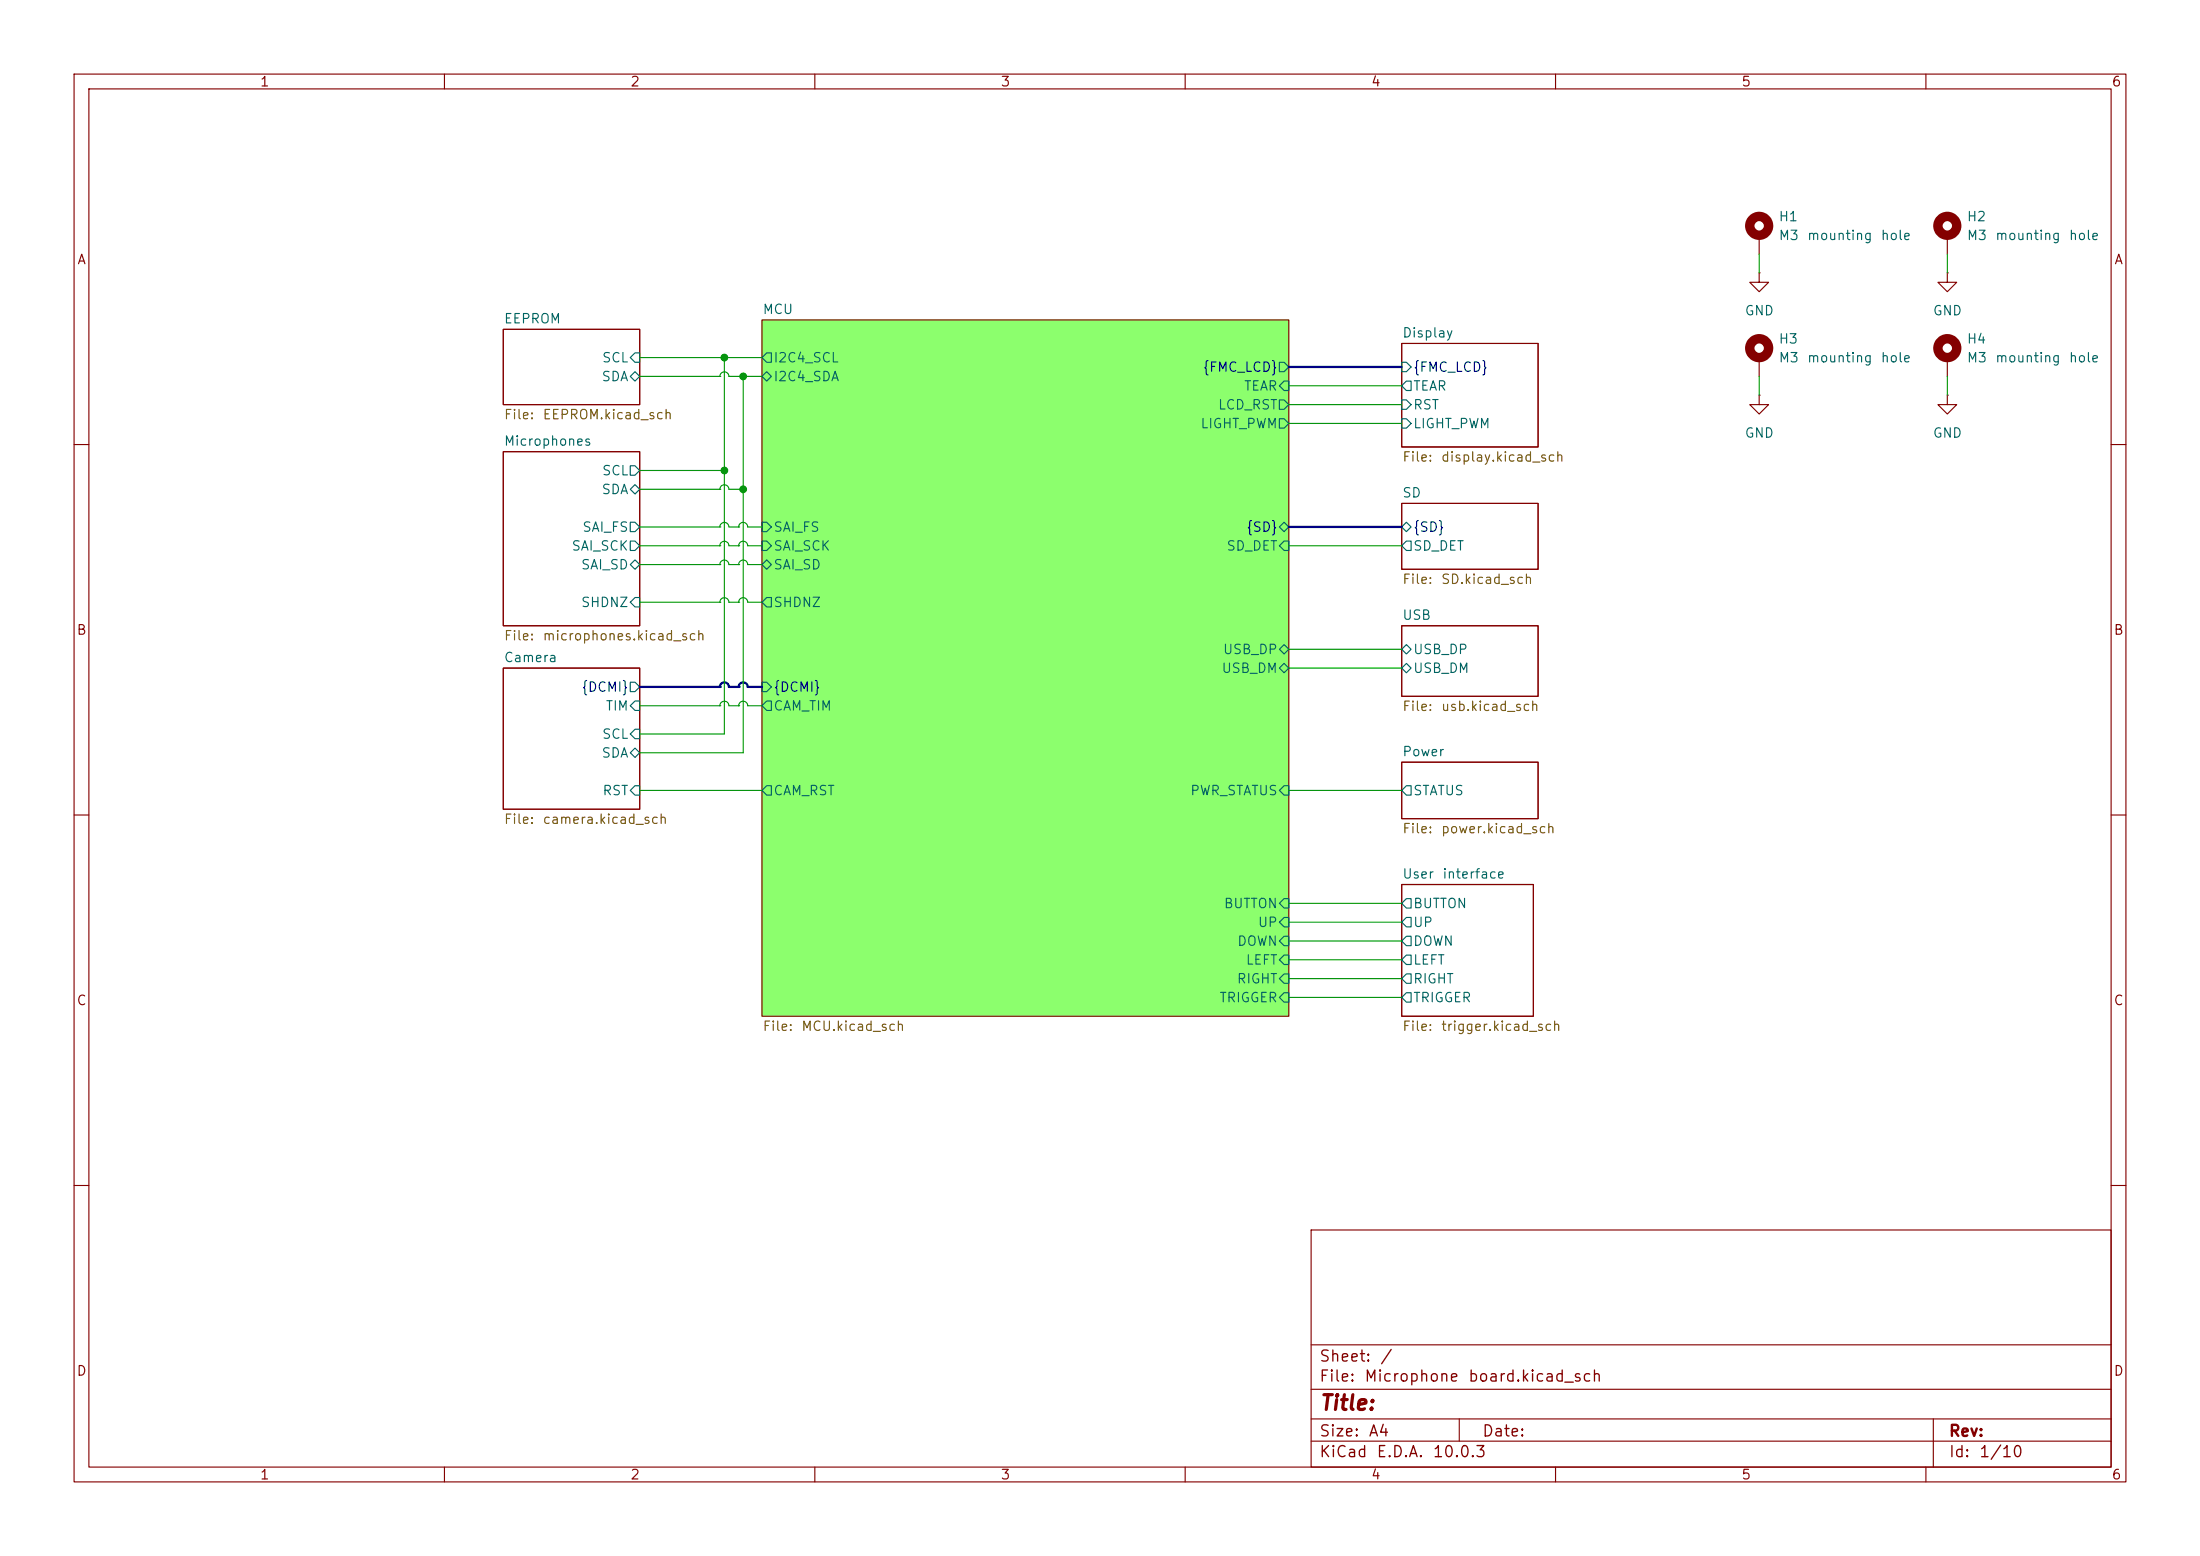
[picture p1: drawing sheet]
(kicad_sch
 (version 20260306)
 (generator "eeschema")
 (generator_version "10.0")
 (paper "A4")
 (lib_symbols
  (symbol "Mechanical:MountingHole_Pad"
   (pin_numbers (hide yes))
   (pin_names
    (offset 1.016) (hide yes)) (exclude_from_sim no) (in_bom no) (on_board yes)
   (in_pos_files yes)
   (duplicate_pin_numbers_are_jumpers no)
   (property "Reference" "H" (at 0 6.35 0) (show_name no) (do_not_autoplace no) (effects (font (size 1.27 1.27))))
   (property "Value" "MountingHole_Pad" (at 0 4.445 0) (show_name no) (do_not_autoplace no) (effects (font (size 1.27 1.27))))
   (property "Footprint" "" (at 0 0 0) (show_name no) (do_not_autoplace no) (hide yes) (effects (font (size 1.27 1.27))))
   (property "Datasheet" "" (at 0 0 0) (show_name no) (do_not_autoplace no) (hide yes) (effects (font (size 1.27 1.27))))
   (property "Description" "Mounting Hole with connection" (at 0 0 0) (show_name no) (do_not_autoplace no) (hide yes) (effects (font (size 1.27 1.27))))
   (symbol "MountingHole_Pad_0_1"
    (circle (center 0 1.27) (radius 1.27) (stroke (width 1.27) (type default)) (fill (type none))))
   (symbol "MountingHole_Pad_1_1"
    (pin input line (at 0 -2.54 90) (length 2.54) (name "1" (effects (font (size 1.27 1.27)))) (number "1" (effects (font (size 1.27 1.27))))))
   (embedded_fonts no))
  (symbol "power:GND"
   (power global)
   (pin_numbers (hide yes))
   (pin_names
    (offset 0) (hide yes)) (exclude_from_sim no) (in_bom yes) (on_board yes)
   (in_pos_files yes)
   (duplicate_pin_numbers_are_jumpers no)
   (property "Reference" "#PWR" (at 0 -6.35 0) (show_name no) (do_not_autoplace no) (hide yes) (effects (font (size 1.27 1.27))))
   (property "Value" "GND" (at 0 -3.81 0) (show_name no) (do_not_autoplace no) (effects (font (size 1.27 1.27))))
   (property "Footprint" "" (at 0 0 0) (show_name no) (do_not_autoplace no) (hide yes) (effects (font (size 1.27 1.27))))
   (property "Datasheet" "" (at 0 0 0) (show_name no) (do_not_autoplace no) (hide yes) (effects (font (size 1.27 1.27))))
   (property "Description" "Power symbol creates a global label with name \"GND\" , ground" (at 0 0 0) (show_name no) (do_not_autoplace no) (hide yes) (effects (font (size 1.27 1.27))))
   (symbol "GND_0_1"
    (polyline (pts (xy 0 0) (xy 0 -1.27) (xy 1.27 -1.27) (xy 0 -2.54) (xy -1.27 -1.27) (xy 0 -1.27)) (stroke (width 0) (type default)) (fill (type none))))
   (symbol "GND_1_1"
    (pin power_in line (at 0 0 270) (length 0) (name "" (effects (font (size 1.27 1.27)))) (number "1" (effects (font (size 1.27 1.27))))))
   (embedded_fonts no)))
 (junction
  (at 97.79 48.26)
  (diameter 0)
  (color 0 0 0 0))
 (junction
  (at 97.79 63.5)
  (diameter 0)
  (color 0 0 0 0))
 (junction
  (at 100.33 66.04)
  (diameter 0)
  (color 0 0 0 0))
 (junction
  (at 100.33 50.8)
  (diameter 0)
  (color 0 0 0 0))
 (wire
  (pts (xy 97.79 99.06) (xy 86.36 99.06))
  (stroke (width 0) (type default)))
 (wire
  (pts (xy 173.99 121.92) (xy 189.23 121.92))
  (stroke (width 0) (type default)))
 (wire
  (pts (xy 97.79 48.26) (xy 102.87 48.26))
  (stroke (width 0) (type default)))
 (wire
  (pts (xy 262.89 50.8) (xy 262.89 53.34))
  (stroke (width 0) (type default)))
 (wire
  (pts (xy 100.33 66.04) (xy 100.33 50.8))
  (stroke (width 0) (type default)))
 (wire
  (pts (xy 86.36 71.12) (xy 102.87 71.12))
  (stroke (width 0) (type default)))
 (wire
  (pts (xy 237.49 50.8) (xy 237.49 53.34))
  (stroke (width 0) (type default)))
 (wire
  (pts (xy 86.36 81.28) (xy 102.87 81.28))
  (stroke (width 0) (type default)))
 (wire
  (pts (xy 173.99 124.46) (xy 189.23 124.46))
  (stroke (width 0) (type default)))
 (wire
  (pts (xy 173.99 127) (xy 189.23 127))
  (stroke (width 0) (type default)))
 (wire
  (pts (xy 86.36 48.26) (xy 97.79 48.26))
  (stroke (width 0) (type default)))
 (bus
  (pts (xy 86.36 92.71) (xy 102.87 92.71))
  (stroke (width 0) (type default)))
 (wire
  (pts (xy 86.36 73.66) (xy 102.87 73.66))
  (stroke (width 0) (type default)))
 (wire
  (pts (xy 262.89 34.29) (xy 262.89 36.83))
  (stroke (width 0) (type default)))
 (wire
  (pts (xy 86.36 95.25) (xy 102.87 95.25))
  (stroke (width 0) (type default)))
 (wire
  (pts (xy 100.33 50.8) (xy 102.87 50.8))
  (stroke (width 0) (type default)))
 (wire
  (pts (xy 97.79 63.5) (xy 97.79 99.06))
  (stroke (width 0) (type default)))
 (wire
  (pts (xy 237.49 34.29) (xy 237.49 36.83))
  (stroke (width 0) (type default)))
 (bus
  (pts (xy 173.99 71.12) (xy 189.23 71.12))
  (stroke (width 0) (type default)))
 (wire
  (pts (xy 173.99 54.61) (xy 189.23 54.61))
  (stroke (width 0) (type default)))
 (wire
  (pts (xy 173.99 129.54) (xy 189.23 129.54))
  (stroke (width 0) (type default)))
 (wire
  (pts (xy 173.99 73.66) (xy 189.23 73.66))
  (stroke (width 0) (type default)))
 (wire
  (pts (xy 86.36 50.8) (xy 100.33 50.8))
  (stroke (width 0) (type default)))
 (wire
  (pts (xy 86.36 63.5) (xy 97.79 63.5))
  (stroke (width 0) (type default)))
 (wire
  (pts (xy 86.36 106.68) (xy 102.87 106.68))
  (stroke (width 0) (type default)))
 (wire
  (pts (xy 97.79 63.5) (xy 97.79 48.26))
  (stroke (width 0) (type default)))
 (wire
  (pts (xy 173.99 134.62) (xy 189.23 134.62))
  (stroke (width 0) (type default)))
 (wire
  (pts (xy 86.36 76.2) (xy 102.87 76.2))
  (stroke (width 0) (type default)))
 (wire
  (pts (xy 173.99 132.08) (xy 189.23 132.08))
  (stroke (width 0) (type default)))
 (wire
  (pts (xy 173.99 90.17) (xy 189.23 90.17))
  (stroke (width 0) (type default)))
 (wire
  (pts (xy 86.36 66.04) (xy 100.33 66.04))
  (stroke (width 0) (type default)))
 (wire
  (pts (xy 173.99 52.07) (xy 189.23 52.07))
  (stroke (width 0) (type default)))
 (wire
  (pts (xy 100.33 101.6) (xy 86.36 101.6))
  (stroke (width 0) (type default)))
 (wire
  (pts (xy 173.99 106.68) (xy 189.23 106.68))
  (stroke (width 0) (type default)))
 (bus
  (pts (xy 173.99 49.53) (xy 189.23 49.53))
  (stroke (width 0) (type default)))
 (wire
  (pts (xy 100.33 66.04) (xy 100.33 101.6))
  (stroke (width 0) (type default)))
 (wire
  (pts (xy 173.99 87.63) (xy 189.23 87.63))
  (stroke (width 0) (type default)))
 (wire
  (pts (xy 173.99 57.15) (xy 189.23 57.15))
  (stroke (width 0) (type default)))
 (symbol
  (lib_id "Mechanical:MountingHole_Pad")
  (at 262.89 48.26 0)
  (unit 1)
  (body_style 1)
  (exclude_from_sim no)
  (in_bom no)
  (on_board yes)
  (in_pos_files yes)
  (dnp no)
  (fields_autoplaced yes)
  (property "Reference" "H4" (at 265.43 45.7199 0) (show_name no) (do_not_autoplace no) (effects (font (size 1.27 1.27)) (justify left)))
  (property "Value" "M3 mounting hole" (at 265.43 48.2599 0) (show_name no) (do_not_autoplace no) (effects (font (size 1.27 1.27)) (justify left)))
  (property "Footprint" "MountingHole:MountingHole_3.2mm_M3_DIN965_Pad" (at 262.89 48.26 0) (hide yes) (show_name no) (do_not_autoplace no) (effects (font (size 1.27 1.27))))
  (property "Datasheet" "" (at 262.89 48.26 0) (hide yes) (show_name no) (do_not_autoplace no) (effects (font (size 1.27 1.27))))
  (property "Description" "Mounting Hole with connection" (at 262.89 48.26 0) (hide yes) (show_name no) (do_not_autoplace no) (effects (font (size 1.27 1.27))))
  (pin "1"))
 (symbol
  (lib_id "Mechanical:MountingHole_Pad")
  (at 262.89 31.75 0)
  (unit 1)
  (body_style 1)
  (exclude_from_sim no)
  (in_bom no)
  (on_board yes)
  (in_pos_files yes)
  (dnp no)
  (fields_autoplaced yes)
  (property "Reference" "H2" (at 265.43 29.2099 0) (show_name no) (do_not_autoplace no) (effects (font (size 1.27 1.27)) (justify left)))
  (property "Value" "M3 mounting hole" (at 265.43 31.7499 0) (show_name no) (do_not_autoplace no) (effects (font (size 1.27 1.27)) (justify left)))
  (property "Footprint" "MountingHole:MountingHole_3.2mm_M3_DIN965_Pad" (at 262.89 31.75 0) (hide yes) (show_name no) (do_not_autoplace no) (effects (font (size 1.27 1.27))))
  (property "Datasheet" "" (at 262.89 31.75 0) (hide yes) (show_name no) (do_not_autoplace no) (effects (font (size 1.27 1.27))))
  (property "Description" "Mounting Hole with connection" (at 262.89 31.75 0) (hide yes) (show_name no) (do_not_autoplace no) (effects (font (size 1.27 1.27))))
  (pin "1"))
 (symbol
  (lib_id "power:GND")
  (at 237.49 36.83 0)
  (unit 1)
  (body_style 1)
  (exclude_from_sim no)
  (in_bom yes)
  (on_board yes)
  (in_pos_files yes)
  (dnp no)
  (fields_autoplaced yes)
  (property "Reference" "#PWR0151" (at 237.49 43.18 0) (hide yes) (show_name no) (do_not_autoplace no) (effects (font (size 1.27 1.27))))
  (property "Value" "GND" (at 237.49 41.91 0) (show_name no) (do_not_autoplace no) (effects (font (size 1.27 1.27))))
  (property "Footprint" "" (at 237.49 36.83 0) (hide yes) (show_name no) (do_not_autoplace no) (effects (font (size 1.27 1.27))))
  (property "Datasheet" "" (at 237.49 36.83 0) (hide yes) (show_name no) (do_not_autoplace no) (effects (font (size 1.27 1.27))))
  (property "Description" "Power symbol creates a global label with name \"GND\" , ground" (at 237.49 36.83 0) (hide yes) (show_name no) (do_not_autoplace no) (effects (font (size 1.27 1.27))))
  (pin "1"))
 (symbol
  (lib_id "power:GND")
  (at 237.49 53.34 0)
  (unit 1)
  (body_style 1)
  (exclude_from_sim no)
  (in_bom yes)
  (on_board yes)
  (in_pos_files yes)
  (dnp no)
  (fields_autoplaced yes)
  (property "Reference" "#PWR0153" (at 237.49 59.69 0) (hide yes) (show_name no) (do_not_autoplace no) (effects (font (size 1.27 1.27))))
  (property "Value" "GND" (at 237.49 58.42 0) (show_name no) (do_not_autoplace no) (effects (font (size 1.27 1.27))))
  (property "Footprint" "" (at 237.49 53.34 0) (hide yes) (show_name no) (do_not_autoplace no) (effects (font (size 1.27 1.27))))
  (property "Datasheet" "" (at 237.49 53.34 0) (hide yes) (show_name no) (do_not_autoplace no) (effects (font (size 1.27 1.27))))
  (property "Description" "Power symbol creates a global label with name \"GND\" , ground" (at 237.49 53.34 0) (hide yes) (show_name no) (do_not_autoplace no) (effects (font (size 1.27 1.27))))
  (pin "1"))
 (symbol
  (lib_id "power:GND")
  (at 262.89 53.34 0)
  (unit 1)
  (body_style 1)
  (exclude_from_sim no)
  (in_bom yes)
  (on_board yes)
  (in_pos_files yes)
  (dnp no)
  (fields_autoplaced yes)
  (property "Reference" "#PWR0154" (at 262.89 59.69 0) (hide yes) (show_name no) (do_not_autoplace no) (effects (font (size 1.27 1.27))))
  (property "Value" "GND" (at 262.89 58.42 0) (show_name no) (do_not_autoplace no) (effects (font (size 1.27 1.27))))
  (property "Footprint" "" (at 262.89 53.34 0) (hide yes) (show_name no) (do_not_autoplace no) (effects (font (size 1.27 1.27))))
  (property "Datasheet" "" (at 262.89 53.34 0) (hide yes) (show_name no) (do_not_autoplace no) (effects (font (size 1.27 1.27))))
  (property "Description" "Power symbol creates a global label with name \"GND\" , ground" (at 262.89 53.34 0) (hide yes) (show_name no) (do_not_autoplace no) (effects (font (size 1.27 1.27))))
  (pin "1"))
 (symbol
  (lib_id "Mechanical:MountingHole_Pad")
  (at 237.49 31.75 0)
  (unit 1)
  (body_style 1)
  (exclude_from_sim no)
  (in_bom no)
  (on_board yes)
  (in_pos_files yes)
  (dnp no)
  (fields_autoplaced yes)
  (property "Reference" "H1" (at 240.03 29.2099 0) (show_name no) (do_not_autoplace no) (effects (font (size 1.27 1.27)) (justify left)))
  (property "Value" "M3 mounting hole" (at 240.03 31.7499 0) (show_name no) (do_not_autoplace no) (effects (font (size 1.27 1.27)) (justify left)))
  (property "Footprint" "MountingHole:MountingHole_3.2mm_M3_DIN965_Pad" (at 237.49 31.75 0) (hide yes) (show_name no) (do_not_autoplace no) (effects (font (size 1.27 1.27))))
  (property "Datasheet" "" (at 237.49 31.75 0) (hide yes) (show_name no) (do_not_autoplace no) (effects (font (size 1.27 1.27))))
  (property "Description" "Mounting Hole with connection" (at 237.49 31.75 0) (hide yes) (show_name no) (do_not_autoplace no) (effects (font (size 1.27 1.27))))
  (pin "1"))
 (symbol
  (lib_id "power:GND")
  (at 262.89 36.83 0)
  (unit 1)
  (body_style 1)
  (exclude_from_sim no)
  (in_bom yes)
  (on_board yes)
  (in_pos_files yes)
  (dnp no)
  (fields_autoplaced yes)
  (property "Reference" "#PWR0152" (at 262.89 43.18 0) (hide yes) (show_name no) (do_not_autoplace no) (effects (font (size 1.27 1.27))))
  (property "Value" "GND" (at 262.89 41.91 0) (show_name no) (do_not_autoplace no) (effects (font (size 1.27 1.27))))
  (property "Footprint" "" (at 262.89 36.83 0) (hide yes) (show_name no) (do_not_autoplace no) (effects (font (size 1.27 1.27))))
  (property "Datasheet" "" (at 262.89 36.83 0) (hide yes) (show_name no) (do_not_autoplace no) (effects (font (size 1.27 1.27))))
  (property "Description" "Power symbol creates a global label with name \"GND\" , ground" (at 262.89 36.83 0) (hide yes) (show_name no) (do_not_autoplace no) (effects (font (size 1.27 1.27))))
  (pin "1"))
 (symbol
  (lib_id "Mechanical:MountingHole_Pad")
  (at 237.49 48.26 0)
  (unit 1)
  (body_style 1)
  (exclude_from_sim no)
  (in_bom no)
  (on_board yes)
  (in_pos_files yes)
  (dnp no)
  (fields_autoplaced yes)
  (property "Reference" "H3" (at 240.03 45.7199 0) (show_name no) (do_not_autoplace no) (effects (font (size 1.27 1.27)) (justify left)))
  (property "Value" "M3 mounting hole" (at 240.03 48.2599 0) (show_name no) (do_not_autoplace no) (effects (font (size 1.27 1.27)) (justify left)))
  (property "Footprint" "MountingHole:MountingHole_3.2mm_M3_DIN965_Pad" (at 237.49 48.26 0) (hide yes) (show_name no) (do_not_autoplace no) (effects (font (size 1.27 1.27))))
  (property "Datasheet" "" (at 237.49 48.26 0) (hide yes) (show_name no) (do_not_autoplace no) (effects (font (size 1.27 1.27))))
  (property "Description" "Mounting Hole with connection" (at 237.49 48.26 0) (hide yes) (show_name no) (do_not_autoplace no) (effects (font (size 1.27 1.27))))
  (pin "1"))
 (sheet
  (at 189.23 119.38)
  (size 17.78 17.78)
  (exclude_from_sim no)
  (in_bom yes)
  (on_board yes)
  (dnp no)
  (fields_autoplaced yes)
  (stroke (width 0.1524) (type solid))
  (fill (color 0 0 0 0))
  (property "Sheetname" "User interface" (at 189.23 118.6684 0) (show_name no) (do_not_autoplace no) (effects (font (size 1.27 1.27)) (justify left bottom)))
  (property "Sheetfile" "trigger.kicad_sch" (at 189.23 137.7446 0) (show_name no) (do_not_autoplace no) (effects (font (size 1.27 1.27)) (justify left top)))
  (pin "BUTTON" output (at 189.23 121.92 180) (effects (font (size 1.27 1.27)) (justify left)))
  (pin "DOWN" output (at 189.23 127 180) (effects (font (size 1.27 1.27)) (justify left)))
  (pin "LEFT" output (at 189.23 129.54 180) (effects (font (size 1.27 1.27)) (justify left)))
  (pin "RIGHT" output (at 189.23 132.08 180) (effects (font (size 1.27 1.27)) (justify left)))
  (pin "TRIGGER" output (at 189.23 134.62 180) (effects (font (size 1.27 1.27)) (justify left)))
  (pin "UP" output (at 189.23 124.46 180) (effects (font (size 1.27 1.27)) (justify left))))
 (sheet
  (at 67.945 60.96)
  (size 18.415 23.495)
  (exclude_from_sim no)
  (in_bom yes)
  (on_board yes)
  (dnp no)
  (fields_autoplaced yes)
  (stroke (width 0.1524) (type solid))
  (fill (color 0 0 0 0))
  (property "Sheetname" "Microphones" (at 67.945 60.2484 0) (show_name no) (do_not_autoplace no) (effects (font (size 1.27 1.27)) (justify left bottom)))
  (property "Sheetfile" "microphones.kicad_sch" (at 67.945 85.0396 0) (show_name no) (do_not_autoplace no) (effects (font (size 1.27 1.27)) (justify left top)))
  (pin "SAI_FS" output (at 86.36 71.12 0) (effects (font (size 1.27 1.27)) (justify right)))
  (pin "SAI_SCK" output (at 86.36 73.66 0) (effects (font (size 1.27 1.27)) (justify right)))
  (pin "SAI_SD" bidirectional (at 86.36 76.2 0) (effects (font (size 1.27 1.27)) (justify right)))
  (pin "SCL" output (at 86.36 63.5 0) (effects (font (size 1.27 1.27)) (justify right)))
  (pin "SDA" bidirectional (at 86.36 66.04 0) (effects (font (size 1.27 1.27)) (justify right)))
  (pin "SHDNZ" input (at 86.36 81.28 0) (effects (font (size 1.27 1.27)) (justify right))))
 (sheet
  (at 189.23 84.455)
  (size 18.415 9.525)
  (exclude_from_sim no)
  (in_bom yes)
  (on_board yes)
  (dnp no)
  (fields_autoplaced yes)
  (stroke (width 0.1524) (type solid))
  (fill (color 0 0 0 0))
  (property "Sheetname" "USB" (at 189.23 83.7434 0) (show_name no) (do_not_autoplace no) (effects (font (size 1.27 1.27)) (justify left bottom)))
  (property "Sheetfile" "usb.kicad_sch" (at 189.23 94.5646 0) (show_name no) (do_not_autoplace no) (effects (font (size 1.27 1.27)) (justify left top)))
  (pin "USB_DM" bidirectional (at 189.23 90.17 180) (effects (font (size 1.27 1.27)) (justify left)))
  (pin "USB_DP" bidirectional (at 189.23 87.63 180) (effects (font (size 1.27 1.27)) (justify left))))
 (sheet
  (at 67.945 44.45)
  (size 18.415 10.16)
  (exclude_from_sim no)
  (in_bom yes)
  (on_board yes)
  (dnp no)
  (fields_autoplaced yes)
  (stroke (width 0.1524) (type solid))
  (fill (color 0 0 0 0))
  (property "Sheetname" "EEPROM" (at 67.945 43.7384 0) (show_name no) (do_not_autoplace no) (effects (font (size 1.27 1.27)) (justify left bottom)))
  (property "Sheetfile" "EEPROM.kicad_sch" (at 67.945 55.1946 0) (show_name no) (do_not_autoplace no) (effects (font (size 1.27 1.27)) (justify left top)))
  (pin "SCL" input (at 86.36 48.26 0) (effects (font (size 1.27 1.27)) (justify right)))
  (pin "SDA" bidirectional (at 86.36 50.8 0) (effects (font (size 1.27 1.27)) (justify right))))
 (sheet
  (at 189.23 67.945)
  (size 18.415 8.89)
  (exclude_from_sim no)
  (in_bom yes)
  (on_board yes)
  (dnp no)
  (fields_autoplaced yes)
  (stroke (width 0.1524) (type solid))
  (fill (color 0 0 0 0))
  (property "Sheetname" "SD" (at 189.23 67.2334 0) (show_name no) (do_not_autoplace no) (effects (font (size 1.27 1.27)) (justify left bottom)))
  (property "Sheetfile" "SD.kicad_sch" (at 189.23 77.4196 0) (show_name no) (do_not_autoplace no) (effects (font (size 1.27 1.27)) (justify left top)))
  (pin "SD_DET" output (at 189.23 73.66 180) (effects (font (size 1.27 1.27)) (justify left)))
  (pin "{SD}" bidirectional (at 189.23 71.12 180) (effects (font (size 1.27 1.27)) (justify left))))
 (sheet
  (at 67.945 90.17)
  (size 18.415 19.05)
  (exclude_from_sim no)
  (in_bom yes)
  (on_board yes)
  (dnp no)
  (fields_autoplaced yes)
  (stroke (width 0.1524) (type solid))
  (fill (color 0 0 0 0))
  (property "Sheetname" "Camera" (at 67.945 89.4584 0) (show_name no) (do_not_autoplace no) (effects (font (size 1.27 1.27)) (justify left bottom)))
  (property "Sheetfile" "camera.kicad_sch" (at 67.945 109.8046 0) (show_name no) (do_not_autoplace no) (effects (font (size 1.27 1.27)) (justify left top)))
  (pin "RST" input (at 86.36 106.68 0) (effects (font (size 1.27 1.27)) (justify right)))
  (pin "SCL" input (at 86.36 99.06 0) (effects (font (size 1.27 1.27)) (justify right)))
  (pin "SDA" bidirectional (at 86.36 101.6 0) (effects (font (size 1.27 1.27)) (justify right)))
  (pin "TIM" input (at 86.36 95.25 0) (effects (font (size 1.27 1.27)) (justify right)))
  (pin "{DCMI}" output (at 86.36 92.71 0) (effects (font (size 1.27 1.27)) (justify right))))
 (sheet
  (at 189.23 102.87)
  (size 18.415 7.62)
  (exclude_from_sim no)
  (in_bom yes)
  (on_board yes)
  (dnp no)
  (fields_autoplaced yes)
  (stroke (width 0.1524) (type solid))
  (fill (color 0 0 0 0))
  (property "Sheetname" "Power" (at 189.23 102.1584 0) (show_name no) (do_not_autoplace no) (effects (font (size 1.27 1.27)) (justify left bottom)))
  (property "Sheetfile" "power.kicad_sch" (at 189.23 111.0746 0) (show_name no) (do_not_autoplace no) (effects (font (size 1.27 1.27)) (justify left top)))
  (pin "STATUS" output (at 189.23 106.68 180) (effects (font (size 1.27 1.27)) (justify left))))
 (sheet
  (at 189.23 46.355)
  (size 18.415 13.97)
  (exclude_from_sim no)
  (in_bom yes)
  (on_board yes)
  (dnp no)
  (fields_autoplaced yes)
  (stroke (width 0.1524) (type solid))
  (fill (color 0 0 0 0))
  (property "Sheetname" "Display" (at 189.23 45.6434 0) (show_name no) (do_not_autoplace no) (effects (font (size 1.27 1.27)) (justify left bottom)))
  (property "Sheetfile" "display.kicad_sch" (at 189.23 60.9096 0) (show_name no) (do_not_autoplace no) (effects (font (size 1.27 1.27)) (justify left top)))
  (pin "LIGHT_PWM" input (at 189.23 57.15 180) (effects (font (size 1.27 1.27)) (justify left)))
  (pin "RST" input (at 189.23 54.61 180) (effects (font (size 1.27 1.27)) (justify left)))
  (pin "TEAR" output (at 189.23 52.07 180) (effects (font (size 1.27 1.27)) (justify left)))
  (pin "{FMC_LCD}" input (at 189.23 49.53 180) (effects (font (size 1.27 1.27)) (justify left))))
 (sheet
  (at 102.87 43.18)
  (size 71.12 93.98)
  (exclude_from_sim no)
  (in_bom yes)
  (on_board yes)
  (dnp no)
  (fields_autoplaced yes)
  (stroke (width 0.1524) (type solid))
  (fill (color 140 255 109 1))
  (property "Sheetname" "MCU" (at 102.87 42.4684 0) (show_name no) (do_not_autoplace no) (effects (font (size 1.27 1.27)) (justify left bottom)))
  (property "Sheetfile" "MCU.kicad_sch" (at 102.87 137.7446 0) (show_name no) (do_not_autoplace no) (effects (font (size 1.27 1.27)) (justify left top)))
  (pin "I2C4_SCL" output (at 102.87 48.26 180) (effects (font (size 1.27 1.27)) (justify left)))
  (pin "I2C4_SDA" bidirectional (at 102.87 50.8 180) (effects (font (size 1.27 1.27)) (justify left)))
  (pin "SAI_FS" input (at 102.87 71.12 180) (effects (font (size 1.27 1.27)) (justify left)))
  (pin "SAI_SCK" input (at 102.87 73.66 180) (effects (font (size 1.27 1.27)) (justify left)))
  (pin "SAI_SD" bidirectional (at 102.87 76.2 180) (effects (font (size 1.27 1.27)) (justify left)))
  (pin "SD_DET" input (at 173.99 73.66 0) (effects (font (size 1.27 1.27)) (justify right)))
  (pin "CAM_TIM" output (at 102.87 95.25 180) (effects (font (size 1.27 1.27)) (justify left)))
  (pin "CAM_RST" output (at 102.87 106.68 180) (effects (font (size 1.27 1.27)) (justify left)))
  (pin "TEAR" input (at 173.99 52.07 0) (effects (font (size 1.27 1.27)) (justify right)))
  (pin "LCD_RST" output (at 173.99 54.61 0) (effects (font (size 1.27 1.27)) (justify right)))
  (pin "LIGHT_PWM" output (at 173.99 57.15 0) (effects (font (size 1.27 1.27)) (justify right)))
  (pin "{DCMI}" input (at 102.87 92.71 180) (effects (font (size 1.27 1.27)) (justify left)))
  (pin "{FMC_LCD}" output (at 173.99 49.53 0) (effects (font (size 1.27 1.27)) (justify right)))
  (pin "{SD}" bidirectional (at 173.99 71.12 0) (effects (font (size 1.27 1.27)) (justify right)))
  (pin "USB_DM" bidirectional (at 173.99 90.17 0) (effects (font (size 1.27 1.27)) (justify right)))
  (pin "USB_DP" bidirectional (at 173.99 87.63 0) (effects (font (size 1.27 1.27)) (justify right)))
  (pin "PWR_STATUS" input (at 173.99 106.68 0) (effects (font (size 1.27 1.27)) (justify right)))
  (pin "BUTTON" input (at 173.99 121.92 0) (effects (font (size 1.27 1.27)) (justify right)))
  (pin "DOWN" input (at 173.99 127 0) (effects (font (size 1.27 1.27)) (justify right)))
  (pin "LEFT" input (at 173.99 129.54 0) (effects (font (size 1.27 1.27)) (justify right)))
  (pin "RIGHT" input (at 173.99 132.08 0) (effects (font (size 1.27 1.27)) (justify right)))
  (pin "TRIGGER" input (at 173.99 134.62 0) (effects (font (size 1.27 1.27)) (justify right)))
  (pin "UP" input (at 173.99 124.46 0) (effects (font (size 1.27 1.27)) (justify right)))
  (pin "SHDNZ" output (at 102.87 81.28 180) (effects (font (size 1.27 1.27)) (justify left))))
 (sheet_instances
  (path ""
   (page "1")))
 (embedded_fonts no))
